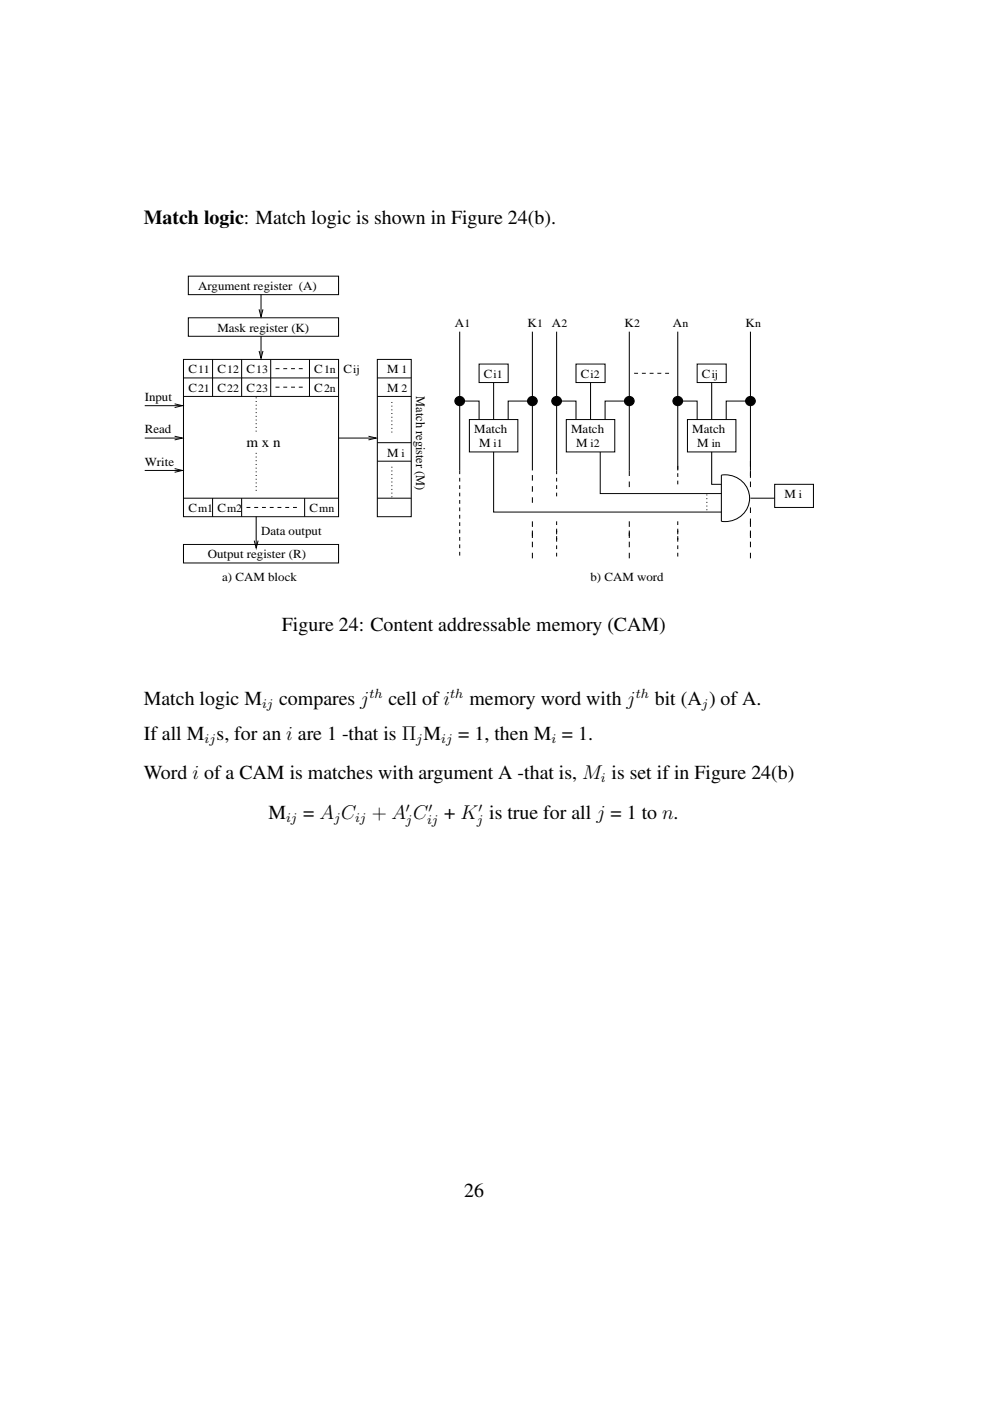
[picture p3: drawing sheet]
<svg xmlns="http://www.w3.org/2000/svg" width="210mm" height="297mm" viewBox="0 0 210 297" stroke-linecap="round" stroke-linejoin="round" font-family="sans-serif">
<g fill="none" stroke="#000" stroke-width=".21">
<path d="M39.9 58.6h31.9v3.9h-31.9zM38.9 76.2h32.9v33.4h-32.9zM39.9 67.4h31.9v3.9h-31.9zM45.1 76.2v7.9M51.2 76.2v7.9M54.9 74.4l.4 1.6 .5-1.6M54.9 65.6l.4 1.6 .5-1.6M55.3 62.5v4.9M55.3 71.3v4.9M57.4 76.2v7.9M65.6 76.2v7.9M80 76.2h7.2v33.4h-7.2z"/>
<path d="M97.5 70.3v29.4M101.6 77.2h6.1v3.9h-6.1zM112.9 70.3v29.4M118 70.3v29.4M122.1 77.2h6.2v3.9h-6.2zM133.4 70.3v29.4M143.7 70.3v29.4M147.8 77.2h6.2v3.9h-6.2zM159.1 70.3v29.4M30.7 99.7h8.2M30.7 92.9h8.2M30.7 86h8.2"/>
<path d="M37 99.4l1.7 .3-1.7 .4M37 92.5l1.7 .4-1.7 .4M37 85.6l1.7 .4-1.7 .4M38.9 84.1h32.9M38.9 80.1h32.9M71.8 92.9h8.2M78.1 92.5l1.7 .4-1.7 .4M80 84.1h7.2M80 80.1h7.2M80 93.9h7.2M80 97.8h7.2M97.5 85h4.1v4"/>
<path d="M99.5 89h10.3v6.8h-10.3zM104.7 95.8v12.8h48.2M104.7 81.1v7.9M112.9 85h-5.2v4M118 85h4.1v4M120.1 89h10.2v6.8h-10.2zM125.2 81.1v7.9M127.3 95.8v8.8h25.6M133.4 85h-5.1v4M143.7 85h4.1v4M145.8 89h10.2v6.8h-10.2zM150.9 95.8v6.9h2"/>
<path d="M150.9 81.1v7.9M159.1 85h-5.1v4M38.9 115.4h32.9v4h-32.9zM38.9 105.6h32.9M45.1 105.6v4M51.2 105.6v4M53.9 114.6l.4 1.6 .4-1.6M54.3 109.6v6.8M64.6 105.6v4M80 105.6h7.2M152.9 100.7a5 5 0 0 1 6 4.9 5 5 0 0 1-6 4.9zM159.1 105.6h5.2"/>
<path d="M164.3 102.7h8.2v4.9h-8.2z"/>
<circle cx="97.5" cy="85" r="1.01"/>
<circle cx="112.9" cy="85" r="1.01"/>
<circle cx="118" cy="85" r="1.01"/>
<circle cx="133.4" cy="85" r="1.01"/>
<circle cx="143.7" cy="85" r="1.01"/>
<circle cx="159.1" cy="85" r="1.01"/>
</g>
<path d="M54.3 84.1v7.8M54.3 95.8v8.8M83.1 85v6.9M83.1 98.8v6.8M149.9 104.6v4" fill="none" stroke="#000" stroke-width=".21" stroke-dasharray=".2 .6" stroke-dashoffset=".6" stroke-linecap="butt"/>
<path d="M58.4 78.2h6.2M134.5 79.1h8.2M58.4 82.1h6.2M97.5 99.7v18.7M118 99.7v5.9M143.7 98.8v3.9M52.3 107.6h11.3M118 112.5v5.9M118 110.5v4M143.7 110.5v4M143.7 112.5v5.9" fill="none" stroke="#000" stroke-width=".21" stroke-dasharray=".8" stroke-linecap="butt"/>
<g fill="#000">
<circle cx="97.5" cy="85" r="1.01"/>
<circle cx="112.9" cy="85" r="1.01"/>
<circle cx="118" cy="85" r="1.01"/>
<circle cx="133.4" cy="85" r="1.01"/>
<circle cx="143.7" cy="85" r="1.01"/>
<circle cx="159.1" cy="85" r="1.01"/>
</g>
<path d="M133.4 99.7v4M159.1 97.8v3.9M159.1 99.7v4M112.9 106.6v-6.9M112.9 118.4v-6.9M112.9 110.5v4M133.4 118.4v-6.9M133.4 110.5v4M159.1 110.5v4M159.1 118.4v-6.9M159.1 107.6v3.9" fill="none" stroke="#000" stroke-width=".21" stroke-dasharray="1.2" stroke-linecap="butt"/>
<g font-size="4.2">
<text x="30.5" y="47.4">Match logic: Match logic is shown in Figure 24(b).</text>
<text x="59.8" y="133.9">Figure 24: Content addressable memory (CAM)</text>
<text x="30.5" y="149.5">Match logic M</text>
<text x="59.2" y="149.5">compares j</text>
<text x="82.3" y="149.5">cell of i</text>
<text x="99.5" y="149.5">memory word with j</text>
<text x="138.8" y="149.5">bit (A ) of A.</text>
<text x="30.5" y="156.8">If all M s, for an i are 1 -that is Π M</text>
<text x="97.2" y="156.8">= 1, then M = 1.</text>
<text x="30.5" y="165.3">Word i of a CAM is matches with argument A -that is, M is set if in Figure 24(b)</text>
<text x="56.9" y="173.6">M</text>
<text x="64.3" y="173.6">= A C</text>
<text x="78.8" y="173.6">+ A C</text>
<text x="94.2" y="173.6">+ K is true for all j = 1 to n.</text>
<text x="98.4" y="253.7">26</text>
</g>
<text font-size="3.1" x="52.3" y="94.8">m x n</text>
<g font-size="2.8">
<text x="78.3" y="147.9">th</text>
<text x="95.5" y="147.9">th</text>
<text x="134.8" y="147.9">th</text>
<text x="55.6" y="150.1">ij</text>
<text x="148.8" y="150.1">j</text>
<text x="43.4" y="157.5">ij</text>
<text x="88.3" y="157.5">j</text>
<text x="93.6" y="157.5">ij</text>
<text x="116.9" y="157.5">i</text>
<text x="127.4" y="165.9">i</text>
<text x="86.1" y="172.1">′</text>
<text x="90.8" y="172.1">′</text>
<text x="101.4" y="172.1">′</text>
<text x="60.7" y="174.3">ij</text>
<text x="70.8" y="174.3">j</text>
<text x="75.3" y="174.3">ij</text>
<text x="86.1" y="174.7">j</text>
<text x="90.6" y="174.7">ij</text>
<text x="101.1" y="174.7">j</text>
</g>
<text font-size="2.7" x="88.2" y="84.1" transform="rotate(90 88.2 84.1)">Match register (M)</text>
<g font-size="2.6">
<text x="42" y="61.5">Argument register (A)</text>
<text x="46.1" y="70.3">Mask register (K)</text>
<text x="96.4" y="69.3">A1</text>
<text x="111.9" y="69.3">K1 A2</text>
<text x="132.4" y="69.3">K2</text>
<text x="142.7" y="69.3">An</text>
<text x="158.1" y="69.3">Kn</text>
<text x="39.9" y="79.1">C11</text>
<text x="39.9" y="83.1">C21</text>
<text x="46.1" y="79.1">C12</text>
<text x="46.1" y="83.1">C22</text>
<text x="52.3" y="79.1">C13</text>
<text x="52.3" y="83.1">C23</text>
<text x="66.6" y="79.1">C1n</text>
<text x="66.6" y="83.1">C2n</text>
<text x="72.8" y="79.1">Cij</text>
<text x="82.1" y="83.1">M 2</text>
<text x="82.1" y="79.1">M 1</text>
<text x="102.6" y="80.1">Ci1</text>
<text x="123.2" y="80.1">Ci2</text>
<text x="148.8" y="80.1">Cij</text>
<text x="30.7" y="85">Input</text>
<text x="30.7" y="91.9">Read</text>
<text x="100.5" y="91.9">Match</text>
<text x="101.6" y="94.8">M i1</text>
<text x="121.1" y="91.9">Match</text>
<text x="122.1" y="94.8">M i2</text>
<text x="146.8" y="91.9">Match</text>
<text x="147.8" y="94.8">M in</text>
<text x="30.7" y="98.8">Write</text>
<text x="82.1" y="96.8">M i</text>
<text x="166.3" y="105.6">M i</text>
<text x="39.9" y="108.6">Cm1</text>
<text x="46.1" y="108.6">Cm2</text>
<text x="55.3" y="113.5">Data output</text>
<text x="65.6" y="108.6">Cmn</text>
<text x="44" y="118.4">Output register (R)</text>
<text x="47.1" y="123.3">a) CAM block</text>
<text x="125.2" y="123.3">b) CAM word</text>
</g>
</svg>
